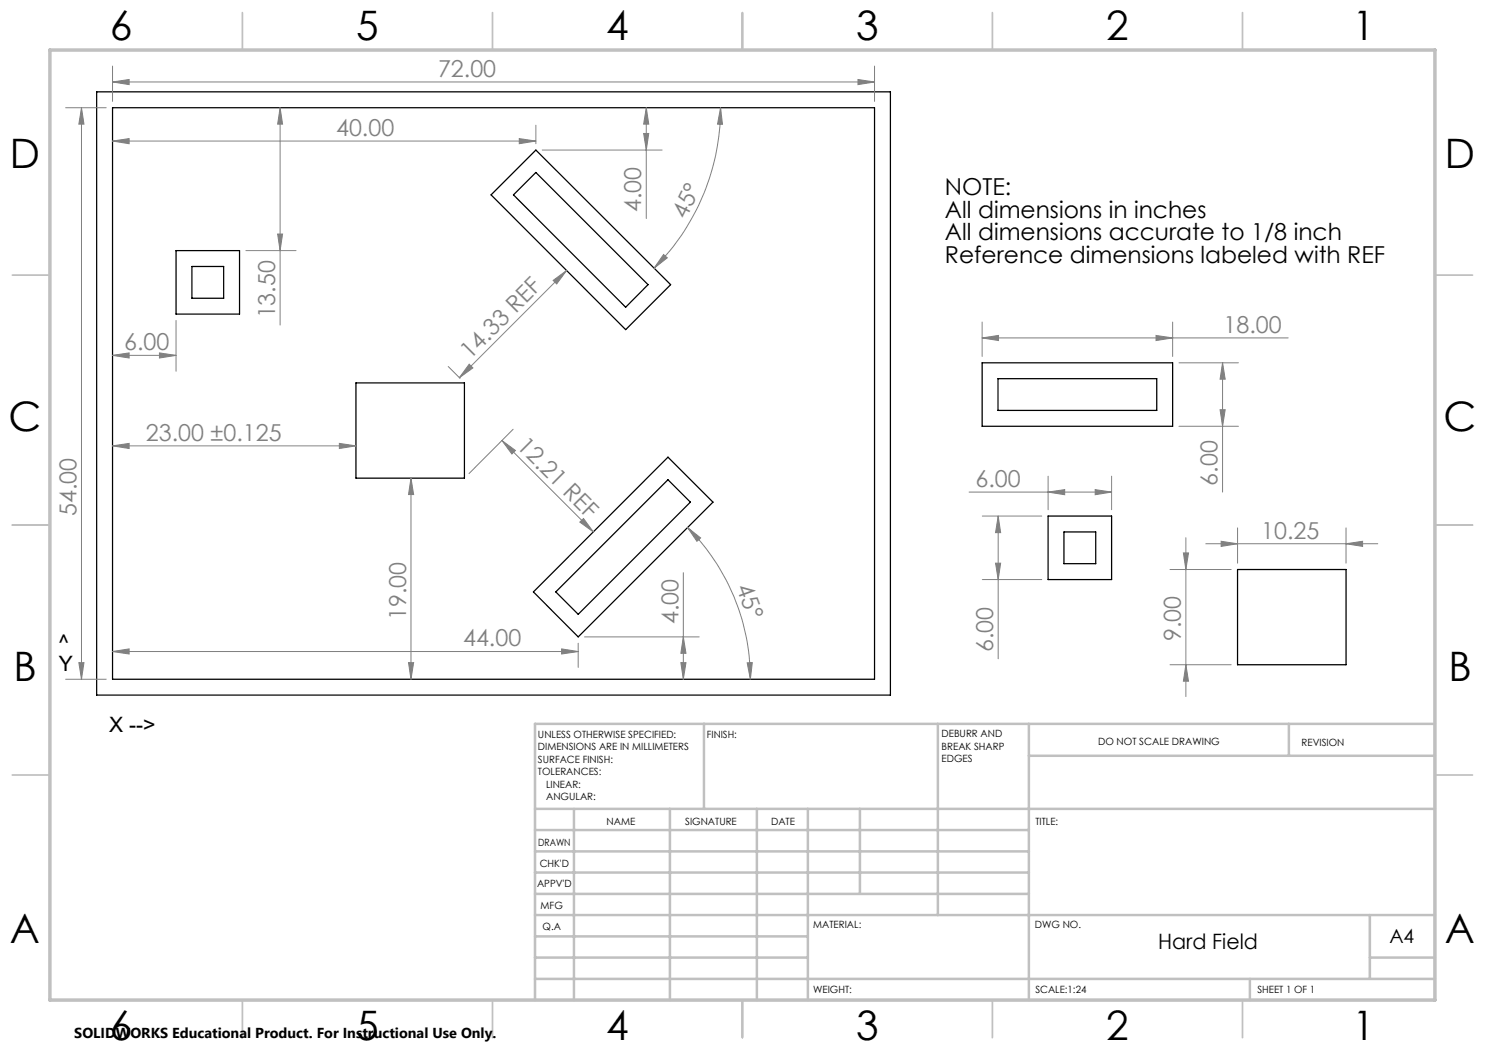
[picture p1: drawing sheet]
<svg xmlns="http://www.w3.org/2000/svg" width="297mm" height="210mm" viewBox="0 0 297 210" stroke-linecap="round" stroke-linejoin="round" font-family="sans-serif">
<g fill="none" stroke="#000" stroke-width=".25">
<path d="M19.3 18.4h158.8v120.6h-158.8zM22.5 21.5h152.4v114.3h-152.4zM107.2 34.5l22.4 22.4-4.5 4.5-22.4-22.4zM107.2 30l26.9 26.9-9 9-26.9-26.9zM35.2 50.1h12.7v12.7h-12.7zM38.4 53.3h6.3v6.3h-6.3zM71.2 76.6h21.7v19h-21.7zM196.4 72.6h38.1v12.7h-38.1zM199.6 75.7h31.8v6.4h-31.8zM133.6 95.9l4.5 4.5-22.5 22.5-4.4-4.5zM133.6 91.4l9 9-27 27-8.9-9zM209.6 103.2h12.7v12.7h-12.7z"/>
<path d="M212.8 106.4h6.3v6.3h-6.3zM247.5 113.9h21.7v19.1h-21.7z"/>
</g>
<g fill="none" stroke="#808080" stroke-width=".2">
<path d="M22.5 16.4l3.3-.5v1zM22.5 13.2v7.1M22.5 16.4h152.4M171.6 15.9l3.3 .5-3.3 .5zM174.9 13.2v7.1M13.1 21.5h8.1M16.3 21.5v114.3M16.3 21.5l.5 3.3h-1zM22.5 28.2l3.3-.5v1zM22.5 28.2h84.7M56 21.5v43.5M56 21.5l.5 3.3h-1z"/>
<path d="M103.9 27.7l3.3 .5-3.3 .5zM107.2 25v3.7M108.4 30h24M128.7 26.7h1.1l-.5 3.3zM129.3 21.5v22.2M129.3 21.5l.5 3.3h-1.1zM144.1 21.5l.4 3.4-1-.1zM144.1 21.5a45 45 0 0 1-13.3 32.1M49.2 50.1h10M55.5 46.8h1l-.5 3.3zM110.6 56.1l2.7-2-2 2.7zM113.3 54.1l-21.4 21.5"/>
<path d="M132.7 50.9l.8 .7-2.7 2zM22.5 71.1l3.3-.5v1zM22.5 71.1h12.7M31.9 70.6l3.3 .5-3.3 .5zM35.2 64.1v10.2M89.6 73.3l2.4 2.4M93.8 72.8l.8 .8-2.7 2zM196.4 67.6l3.3-.5v1zM196.4 64.4v6.9M196.4 67.6h61.2M231.2 67.1l3.3 .5-3.3 .5zM234.5 64.4v6.9"/>
<path d="M235.8 72.6h11.9M244.5 72.6l.5 3.2h-1zM244.5 72.6v25.8M22.5 89.2l3.3-.5v1zM22.5 89.2h48.7M67.9 88.7l3.3 .5-3.3 .5zM82.2 95.6v40.2M82.2 95.6l.5 3.3h-1zM100.4 88.1l18.3 18.3M100.4 88.1l2.7 2-.7 .7zM102.6 85.9l-8.8 8.8M193.8 98.4h28.5"/>
<path d="M209.6 98.4l3.3-.5v1zM209.6 95.2v6.7M219 97.9l3.3 .5-3.3 .5zM222.3 95.2v6.7M235.8 85.3h11.9M244 81.9h1l-.5 3.4zM116 104.4l.7-.7 2 2.7zM136.7 114.5v21.3M137.5 105.5l2.6 2.1-.7 .7zM137.5 105.5a42.6 42.6 0 0 1 12.6 30.3M196.5 103.2h11.9M196.5 115.9h11.9"/>
<path d="M199.1 112.6h1l-.5 3.3zM199.6 103.2v28.6M199.6 103.2l.5 3.3h-1zM234 113.9h12.2M236.7 110.6h1l-.5 3.3zM237.2 107.6v31.7M241.2 108.8h34.4M244.2 108.3l3.3 .5-3.3 .5zM247.5 105.6v7M269.2 108.8l3.3-.5v1zM269.2 105.6v7M13.1 135.8h8.1"/>
<path d="M15.8 132.5h1l-.5 3.3zM22.5 130.3l3.3-.5v1zM22.5 130.3h93.1M81.7 132.5h1l-.5 3.3zM112.3 129.8l3.3 .5-3.3 .5zM115.6 128.6v4.9M116.9 127.4h22.9M136.2 132.5h1l-.5 3.3zM136.7 127.4l.5 3.3h-1zM149.4 132.6l1.1-.1-.4 3.3zM234 133h12.2M237.2 133l.5 3.2h-1z"/>
</g>
<g fill="none" stroke="#c0c0c0" stroke-width=".35">
<path d="M48.5 2.5v7.5M98.5 2.5v7.5M148.5 2.5v7.5M198.5 2.5v7.5M248.5 2.5v7.5M2.5 55h7.5M287 55h7.5M2.5 105h7.5M287 105h7.5M2.5 155h7.5M287 155h7.5M48.5 200v7.5"/>
<path d="M98.5 200v7.5M148.5 200v7.5M198.5 200v7.5M248.5 200v7.5"/>
</g>
<g fill="none" stroke="#c0c0c0" stroke-width=".5">
<path d="M140.8 144.8v17M187.6 144.8v38.2M205.8 144.8v55.2M205.8 151.2h81.2M257.8 144.8v6.4M287 144.8h-180v55.2M107 161.8h180M107 178.8h98.8M107 174.5h98.8M107 170.3h98.8M107 166h98.8M114.8 161.8v38.2"/>
<path d="M134 161.8v38.2M151.4 161.8v38.2M161.6 161.8v38.2M172 161.8v17M107 195.8h180M107 191.5h54.6M107 187.3h54.6M107 183h180M250 195.8v4.2M274 191.5h13M274 183v12.8"/>
</g>
<path d="M10 10h277v190h-277z" fill="none" stroke="#c0c0c0" stroke-width=".7"/>
<g fill="#808080">
<path d="M149.4 132.6l1.1-.1-.4 3.3zM137.5 105.5l2.6 2.1-.7 .7z"/>
<path d="M219 97.9l3.3 .5-3.3 .5zM209.6 98.4l3.3-.5v1zM31.9 70.6l3.3 .5-3.3 .5zM22.5 71.1l3.3-.5v1zM171.6 15.9l3.3 .5-3.3 .5zM22.5 16.4l3.3-.5v1zM103.9 27.7l3.3 .5-3.3 .5zM22.5 28.2l3.3-.5v1zM112.3 129.8l3.3 .5-3.3 .5zM22.5 130.3l3.3-.5v1zM269.2 108.8l3.3-.5v1zM244.2 108.3l3.3 .5-3.3 .5z"/>
<path d="M22.5 89.2l3.3-.5v1zM67.9 88.7l3.3 .5-3.3 .5z"/>
<path d="M231.2 67.1l3.3 .5-3.3 .5zM196.4 67.6l3.3-.5v1z"/>
<path d="M93.8 72.8l.8 .8-2.7 2zM110.6 56.1l2.7-2-2 2.7z"/>
<path d="M132.7 50.9l.8 .7-2.7 2zM144.1 21.5l.4 3.4-1-.1z"/>
<path d="M244 81.9h1l-.5 3.4zM244.5 72.6l.5 3.2h-1z"/>
<path d="M55.5 46.8h1l-.5 3.3zM56 21.5l.5 3.3h-1zM128.7 26.7h1.1l-.5 3.3zM129.3 21.5l.5 3.3h-1.1z"/>
<path d="M199.6 103.2l.5 3.3h-1zM199.1 112.6h1l-.5 3.3zM16.3 21.5l.5 3.3h-1zM15.8 132.5h1l-.5 3.3zM82.2 95.6l.5 3.3h-1zM81.7 132.5h1l-.5 3.3zM136.7 127.4l.5 3.3h-1zM136.2 132.5h1l-.5 3.3zM236.7 110.6h1l-.5 3.3zM237.2 133l.5 3.2h-1z"/>
<path d="M100.4 88.1l2.7 2-.7 .7zM116 104.4l.7-.7 2 2.7z"/>
</g>
<g font-size="8.1">
<text x="22" y="8">6</text>
<text x="71.2" y="8">5</text>
<text x="121.2" y="8">4</text>
<text x="171.3" y="8">3</text>
<text x="221.3" y="8">2</text>
<text x="270.5" y="8">1</text>
<text x="2" y="33.6">D</text>
<text x="289" y="33.6">D</text>
<text x="1.7" y="86.1">C</text>
<text x="288.7" y="86.1">C</text>
<text x="2.7" y="136.1">B</text>
<text x="289.7" y="136.1">B</text>
<text x="2" y="188.6">A</text>
<text x="289" y="188.6">A</text>
<text x="22" y="208">6</text>
<text x="71.2" y="208">5</text>
<text x="121.2" y="208">4</text>
<text x="171.3" y="208">3</text>
<text x="221.3" y="208">2</text>
<text x="270.5" y="208">1</text>
</g>
<g font-size="4.7" fill="#808080">
<text x="87.6" y="15.4">72.00</text>
<text x="67.2" y="27.2">40.00</text>
<text x="128.3" y="42.4" transform="rotate(-90 128.3 42.4)">4.00</text>
<text x="137.2" y="44" transform="rotate(-64 137.2 44)">45°</text>
<text x="55" y="63.7" transform="rotate(-90 55 63.7)">13.50</text>
<text x="24.8" y="70.1">6.00</text>
<text x="94" y="72" transform="rotate(-45 94 72)">14.33 REF</text>
<text x="244.7" y="66.6">18.00</text>
<text x="29.2" y="88.2">23.00 ±0.125</text>
<text x="103.2" y="89.4" transform="rotate(45 103.2 89.4)">12.21 REF</text>
<text x="195.1" y="97.4">6.00</text>
<text x="243.5" y="97.1" transform="rotate(-90 243.5 97.1)">6.00</text>
<text x="15.3" y="103.2" transform="rotate(-90 15.3 103.2)">54.00</text>
<text x="252.2" y="107.7">10.25</text>
<text x="147.2" y="117.5" transform="rotate(70 147.2 117.5)">45°</text>
<text x="81.2" y="124" transform="rotate(-90 81.2 124)">19.00</text>
<text x="135.7" y="124.9" transform="rotate(-90 135.7 124.9)">4.00</text>
<text x="92.6" y="129.3">44.00</text>
<text x="198.6" y="130.4" transform="rotate(-90 198.6 130.4)">6.00</text>
<text x="236.2" y="128.2" transform="rotate(-90 236.2 128.2)">9.00</text>
</g>
<g font-size="4.7">
<text x="189" y="39">NOTE:</text>
<text x="189" y="43.6">All dimensions in inches</text>
<text x="189" y="48.1">All dimensions accurate to 1/8 inch</text>
<text x="189" y="52.6">Reference dimensions labeled with REF</text>
</g>
<g font-size="4.2">
<text x="11.7" y="130">^</text>
<text x="11.7" y="134.2">Y</text>
<text x="21.8" y="146.4">X --&gt;</text>
<text x="231.6" y="189.8">Hard Field</text>
</g>
<text font-size="3.9" x="277.9" y="188.5">A4</text>
<text font-size="2.9" x="14.9" y="207.6">SOLIDWORKS Educational Product. For Instructional Use Only.</text>
<g font-size="2">
<text x="107.6" y="147.6">UNLESS OTHERWISE SPECIFIED:</text>
<text x="141.4" y="147.6">FINISH:</text>
<text x="188.3" y="147.5">DEBURR AND</text>
<text x="188.3" y="150">BREAK SHARP</text>
<text x="219.6" y="149">DO NOT SCALE DRAWING</text>
<text x="260.3" y="149.2">REVISION</text>
<text x="107.6" y="150.1">DIMENSIONS ARE IN MILLIMETERS</text>
<text x="107.6" y="152.6">SURFACE FINISH:</text>
<text x="107.6" y="155.1">TOLERANCES:</text>
<text x="188.3" y="152.5">EDGES</text>
<text x="109.2" y="157.6">LINEAR:</text>
<text x="109.2" y="160.1">ANGULAR:</text>
<text x="121.3" y="165">NAME</text>
<text x="137" y="164.9">SIGNATURE</text>
<text x="154.2" y="164.9">DATE</text>
<text x="207.1" y="164.9">TITLE:</text>
<text x="107.6" y="169.1">DRAWN</text>
<text x="107.9" y="173.3">CHK'D</text>
<text x="107.4" y="177.4">APPV'D</text>
<text x="108.1" y="181.8">MFG</text>
<text x="108.5" y="186">Q.A</text>
<text x="162.6" y="185.5">MATERIAL:</text>
<text x="207" y="185.5">DWG NO.</text>
<text x="162.6" y="198.5">WEIGHT:</text>
<text x="207.1" y="198.6">SCALE:1:24</text>
<text x="251.5" y="198.6">SHEET 1 OF 1</text>
</g>
</svg>
